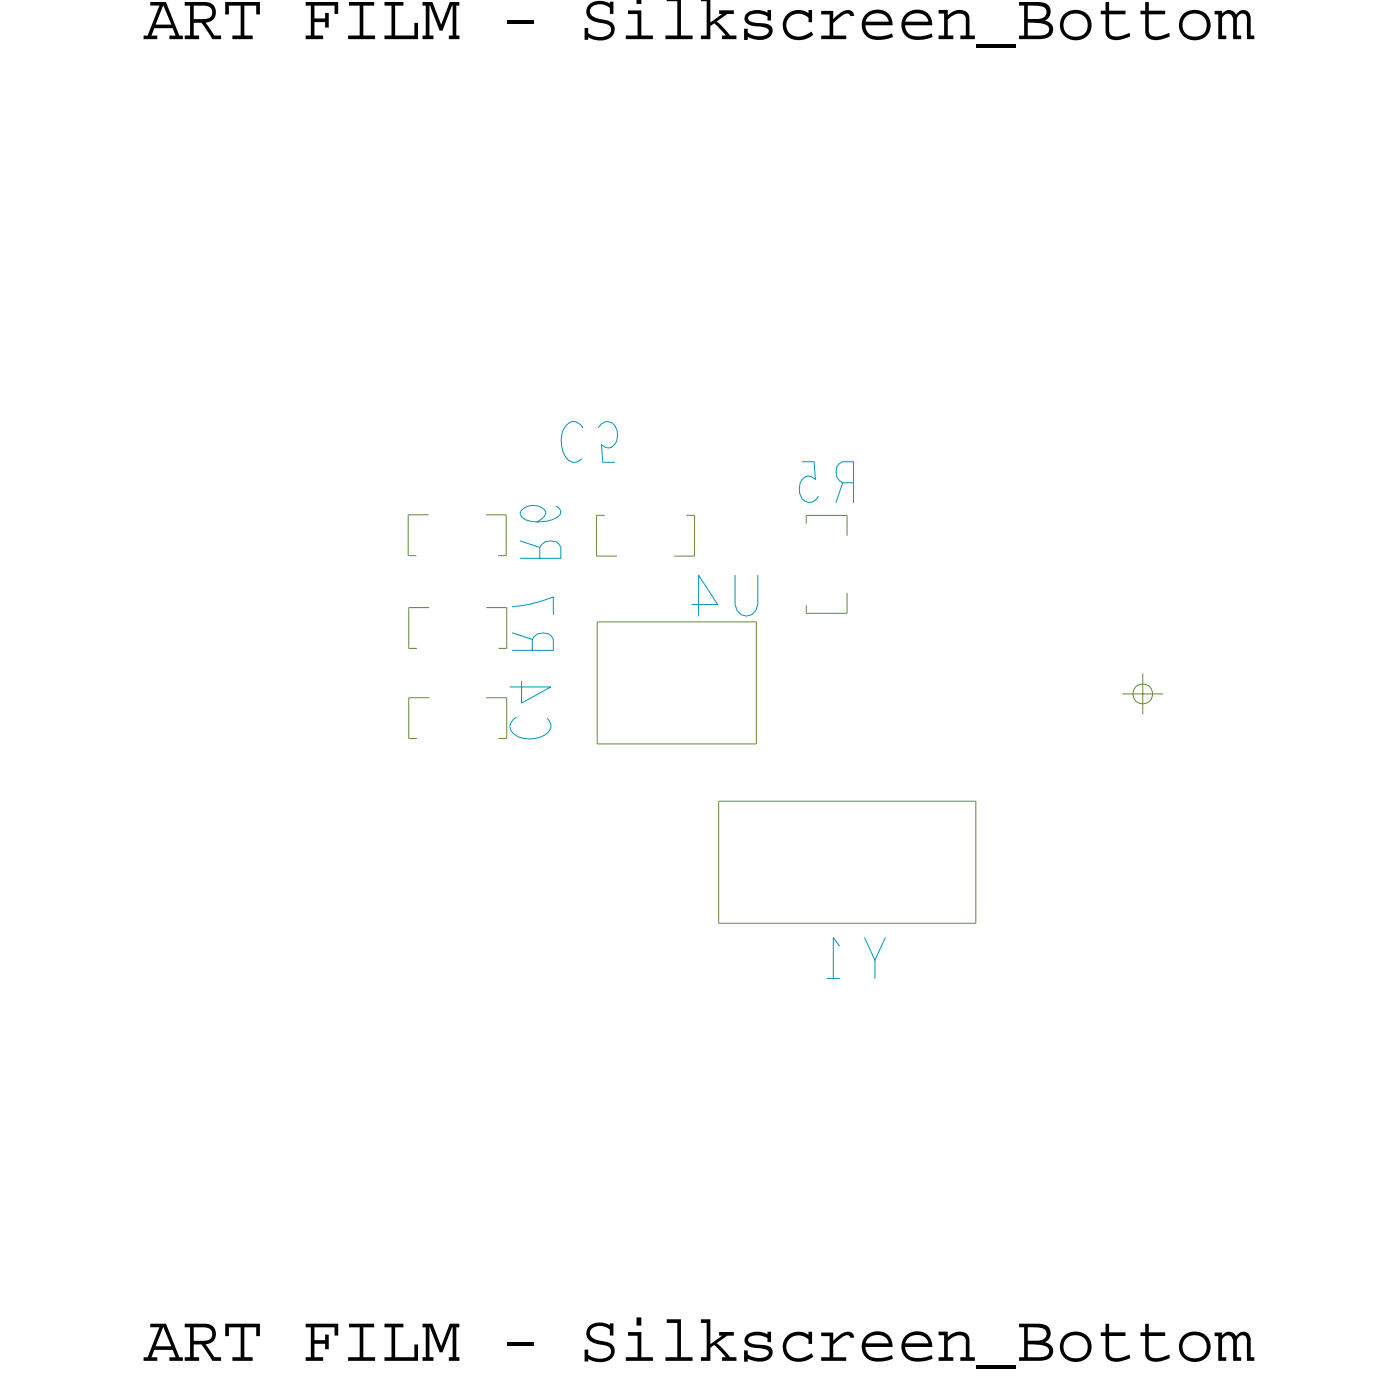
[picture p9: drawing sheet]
<svg xmlns="http://www.w3.org/2000/svg" width="43mm" height="44mm" viewBox="0 0 43 44" stroke-linecap="round" stroke-linejoin="round" font-family="sans-serif">
<!-- layer: Components -->
<g fill="none" stroke="#638b3a" stroke-width=".03">
<path d="M12.7 16h.6zM12.7 16v1.3zM12.7 17.3h.3zM12.7 18.9h.7zM12.7 18.9v1.3zM15.1 16h.6zM15.1 18.9h.7zM15.5 17.3h.2zM15.7 16v1.3zM15.8 18.9v1.3zM18.6 16h.2zM18.6 16v1.3z"/>
<path d="M18.6 17.3h.6zM18.6 19.4h4.9zM18.6 19.4v3.8zM21 17.3h.6zM21.4 16h.2zM21.6 16v1.3zM23.5 19.4v3.8zM25.1 16h1.3zM25.1 16v.3zM25.1 18.8v.3zM25.1 19.1h1.3zM26.4 16v.7z"/>
<path d="M26.4 18.5v.6zM12.7 20.2h.3zM12.7 21.7h.7zM12.7 21.7v1.3zM12.7 23h.3zM15.1 21.7h.7zM15.5 20.2h.3zM15.5 23h.3zM15.8 21.7v1.3zM18.6 23.2h4.9zM22.4 24.9h8zM22.4 24.9v3.8z"/>
<path d="M22.4 28.7h8zM30.4 24.9v3.8z"/>
</g>
<!-- layer: Text -->
<g fill="none" stroke="#0097b7" stroke-width=".03">
<path d="M16.2 17.4h1.2v-.4a.37 .37 0 0 0-.3-.2 .37 .37 0 0 0-.3 .2v.4M16.2 16.8l.6 .2M17.3 15.8l.1 .1a.82 .82 0 0 1-1.2 .1 .46 .46 0 0 1 .8 0l-.3 .3M18.1 13.3a.34 .34 0 0 0-.4-.2 .34 .34 0 0 0-.2 .4v.4l.1 .3a.3 .3 0 0 0 .5 .1M18.6 13.3a.36 .36 0 0 1 .5-.1 .36 .36 0 0 1 .1 .5 .27 .27 0 0 1-.2 .2 .27 .27 0 0 1-.3-.1l.1 .6h.3M21.5 18.8h.8l-.6-.9v1.3M22.9 17.9v.9a.35 .35 0 0 0 .3 .4 .35 .35 0 0 0 .4-.4v-.9M25 14.4h.3l.1 .5-.2-.1a.39 .39 0 0 0-.3 .5 .39 .39 0 0 0 .4 .3l.2-.1M26.2 15l-.2 .6M26.6 15h-.4a.37 .37 0 0 1-.2-.3 .37 .37 0 0 1 .2-.3h.4v1.2M16.1 22.3a.34 .34 0 0 0-.2 .4 .34 .34 0 0 0 .3 .3h.4l.4-.1a.3 .3 0 0 0 0-.5M16.2 21.2v.7l.9-.5h-1.2"/>
<path d="M25.7 30.5h.4M26.1 29.4l-.2-.2v1.3M26.9 29.2l.3 .7M27.5 29.2l-.3 .7v.6"/>
</g>
<!-- layer: Drawing Origin -->
<path d="M34.9 21.6h1.3M35.3 21.4l.3-.1 .2 .1 .1 .2-.1 .2-.2 .1-.3-.1v-.2zM35.6 21v1.2" fill="none" stroke="#638b3a" stroke-width=".03"/>
<g font-size="2.1">
<text x="4.5" y="1.2">ART FILM - Silkscreen_Bottom</text>
<text x="4.5" y="42.4">ART FILM - Silkscreen_Bottom</text>
</g>
<text font-size="1.3" fill="#0097b7" x="17.1" y="23.1" transform="rotate(-90 17.1 23.1)">C4 R7</text>
</svg>
